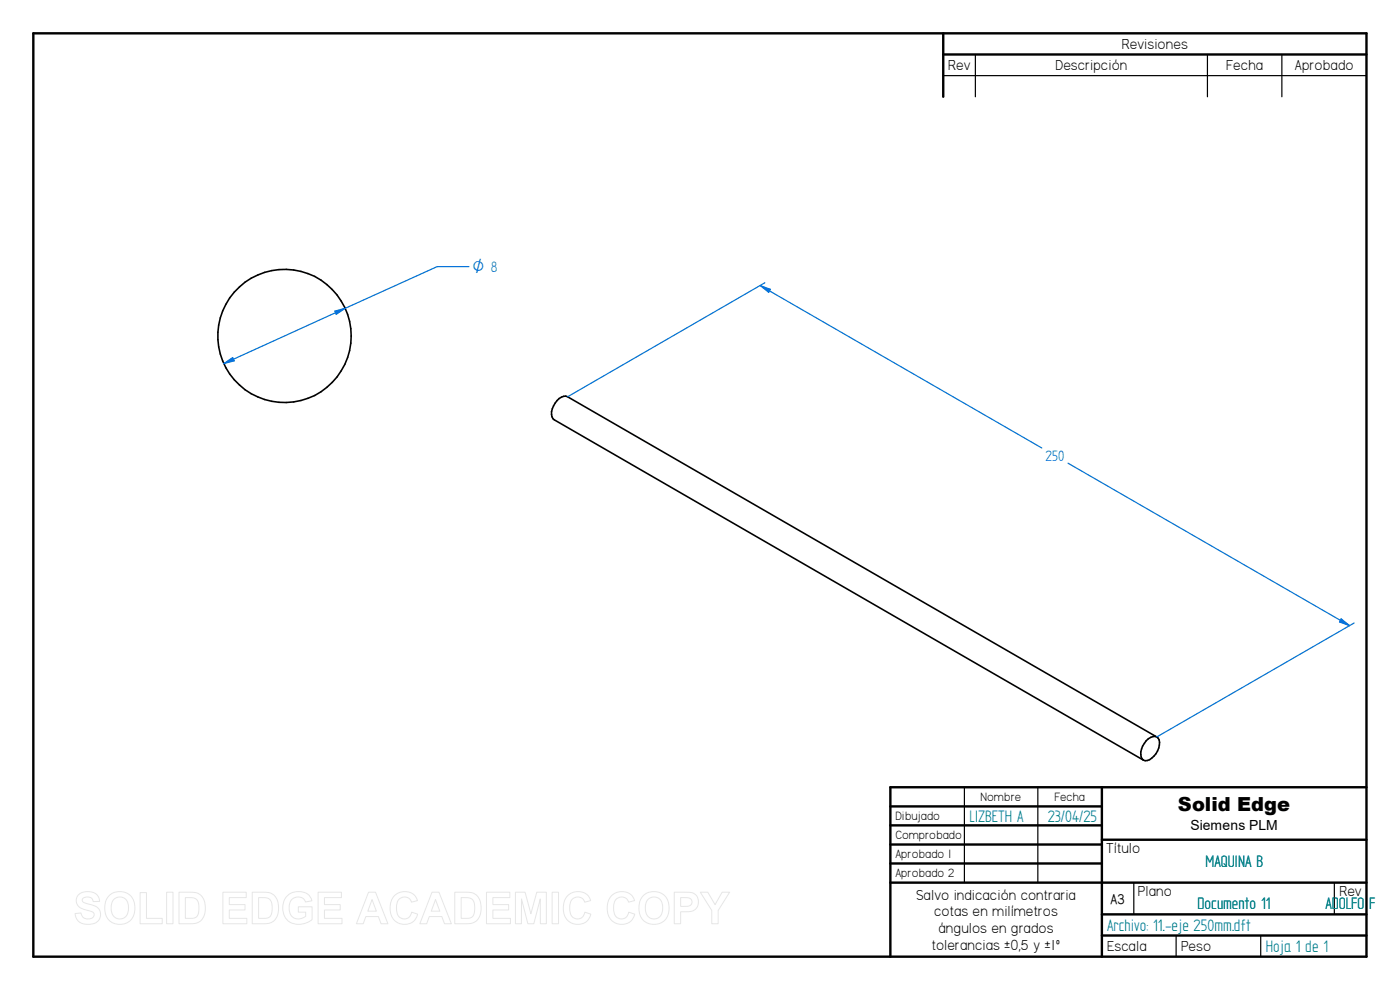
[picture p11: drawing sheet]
<svg xmlns="http://www.w3.org/2000/svg" width="297mm" height="210mm" viewBox="0 0 297 210" stroke-linecap="round" stroke-linejoin="round" font-family="sans-serif">
<g fill="none" stroke="#000" stroke-width=".51">
<path d="M7.1 7.1h282.8v195.8h-282.8zM200.1 7.1v13.4M200.1 11.6h89.8M188.9 171.1h44.9M188.9 175.1h44.9M188.9 179.2h44.9M233.8 167v35.9M233.8 178.1h56.1M289.9 167h-101v35.9M188.9 183.2h44.9M188.9 187.2h101M233.8 194h56.1"/>
<path d="M233.8 198.5h56.1"/>
</g>
<path d="M200.1 16h89.8M206.9 11.6v8.9M256.2 11.6v8.9M271.9 11.6v8.9M204.6 167v20.2M220.2 167v20.2M240.5 187.3v6.7M249.5 198.5v4.4M267.5 198.5v4.4M283.1 187.3v6.7" fill="none" stroke="#000" stroke-width=".25"/>
<g fill="none" stroke="#000" stroke-width=".34">
<path d="M245.4 156.3l-125-72.1a2.33 2.33 0 0 0-2.6 1.3 2.68 2.68 0 0 0-.2 3.6l125 72.1M245.4 156.3a2.33 2.33 0 0 0-2.6 1.4 2.75 2.75 0 0 0-.2 3.5M245.4 156.3a2.29 2.29 0 0 1 .2 3 3.4 3.4 0 0 1-2.6 2.1l-.4-.2"/>
<circle cx="60.4" cy="71.3" r="14.1"/>
</g>
<path d="M99.5 56.6h-6.7l-45.3 20.5M47.5 77.1l1.9-1.2 .3 .6z" fill="none" stroke="#006edc" stroke-width=".25"/>
<path d="M47.5 77.1l1.9-1.2 .3 .6z" fill="#006edc"/>
<path d="M71 66l2.2-.6-1.9 1.3z" fill="none" stroke="#006edc" stroke-width=".25"/>
<path d="M71 66l2.2-.6-1.9 1.3z" fill="#006edc"/>
<path d="M162.3 60l-41.9 24.2M284.5 131.3l1.8 1.4-2.1-.7zM287.3 132.2l-41.9 24.1" fill="none" stroke="#006edc" stroke-width=".25"/>
<path d="M284.5 131.3l1.8 1.4-2.1-.7z" fill="#006edc"/>
<path d="M161.3 60.6l2.1 .8-.3 .6z" fill="none" stroke="#006edc" stroke-width=".25"/>
<path d="M161.3 60.6l2.1 .8-.3 .6z" fill="#006edc"/>
<path d="M161.3 60.6l59.7 34.4M226.6 98.3l59.7 34.4" fill="none" stroke="#006edc" stroke-width=".25"/>
<g fill="none" stroke="#e6e6e6" stroke-width=".21">
<path d="M16.6 189.9a3.1 3.1 0 0 1 4.1 .1l.4 1.2-1.3 .1a1.25 1.25 0 0 0-1.1-1 1.25 1.25 0 0 0-1.3 .6l.2 .5 .8 .3a3.8 3.8 0 0 1 2.7 1.3 2.16 2.16 0 0 1-.2 2.3 2.16 2.16 0 0 1-2.2 .8 2.41 2.41 0 0 1-2.8-2.3l1.3-.1a1.45 1.45 0 0 0 1.2 1.2 1.45 1.45 0 0 0 1.6-.9 1.29 1.29 0 0 0-1.3-.9 2.48 2.48 0 0 1-2.5-2.1l.1-.7zM23.1 190a3.3 3.3 0 0 1 3.9-.5 3.3 3.3 0 0 1 1.6 3.7 3.2 3.2 0 0 1-3.7 2.9 3.2 3.2 0 0 1-2.7-3.9l.3-1.3zM24.1 190.9a1.87 1.87 0 0 1 2.2-.4 1.87 1.87 0 0 1 1 2.1 1.87 1.87 0 0 1-.9 2.1 1.87 1.87 0 0 1-2.3-.3 3.2 3.2 0 0 1 0-3.5zM29.7 189.4h1.4v5.4h3.3v1.2h-4.7zM35.3 189.3h1.4v6.7h-1.4zM38 189.3h2.4a2.86 2.86 0 0 1 3.2 3.4 2.81 2.81 0 0 1-3.1 3.3h-2.5zM39.3 190.4a2.84 2.84 0 0 1 2.5 .6 3.5 3.5 0 0 1-.2 3.6l-.6 .2h-1.7zM47.3 189.3h4.9v1.1h-3.6v1.5h3.4v1.1h-3.4v1.8h3.8v1.2h-5.1zM53.5 189.3h2.5a2.86 2.86 0 0 1 3.1 3.4 2.81 2.81 0 0 1-3.1 3.3h-2.5zM54.9 190.4a2.84 2.84 0 0 1 2.5 .6 3.5 3.5 0 0 1-.3 3.6l-.6 .2h-1.6zM60.8 190.1a3.5 3.5 0 0 1 5 .2l.4 .8-1.4 .2a1.85 1.85 0 0 0-2.3-.9 1.85 1.85 0 0 0-1.2 2.1 2.07 2.07 0 0 0 1.1 2.3 2.07 2.07 0 0 0 2.5-.4v-.9h-1.6v-1.1h2.9v2.7a4 4 0 0 1-5.6-.3 4.1 4.1 0 0 1 .2-4.7zM67.5 189.3h4.9v1.1h-3.6v1.5h3.4v1.1h-3.4v1.8h3.8v1.2h-5.1z"/>
<path d="M78.2 189.3h1.5l2.6 6.7h-1.5l-.5-1.6h-2.7l-.5 1.6h-1.5zM78.9 190.8l.9 2.5h-1.8zM83.6 190.1a2.91 2.91 0 0 1 5 1l-1.3 .3a1.63 1.63 0 0 0-1.9-1.1 1.63 1.63 0 0 0-1.3 1.8 2.28 2.28 0 0 0 1.3 2.8 1.54 1.54 0 0 0 1.9-1.4l1.3 .4a2.99 2.99 0 0 1-3.5 2.1 2.99 2.99 0 0 1-2.3-3.3l.2-1.5zM91.6 189.3h1.5l2.7 6.7h-1.5l-.6-1.6h-2.6l-.6 1.6h-1.4zM92.4 190.8l.9 2.5h-1.8zM96.5 189.3h2.4a2.86 2.86 0 0 1 3.2 3.4 2.81 2.81 0 0 1-3.1 3.3h-2.5zM97.8 190.4a2.84 2.84 0 0 1 2.5 .6 3.5 3.5 0 0 1-.2 3.6l-.6 .2h-1.7zM103.2 189.3h5v1.1h-3.6v1.5h3.3v1.1h-3.3v1.8h3.7v1.2h-5.1zM109.3 189.3h2.1l1.2 4.5 1.3-4.5h2v6.7h-1.3v-5.3l-1.4 5.3h-1.2l-1.4-5.3v5.3h-1.3zM117.1 189.3h1.4v6.7h-1.4zM120.4 190.1a2.91 2.91 0 0 1 4.9 1l-1.3 .3a1.63 1.63 0 0 0-1.9-1.1 1.63 1.63 0 0 0-1.2 1.8 2.28 2.28 0 0 0 1.3 2.8 1.54 1.54 0 0 0 1.9-1.4l1.2 .4a2.99 2.99 0 0 1-3.5 2.1 2.99 2.99 0 0 1-2.3-3.3l.2-1.5zM129.7 190.1a2.91 2.91 0 0 1 4.9 1l-1.3 .3a1.63 1.63 0 0 0-1.9-1.1 1.63 1.63 0 0 0-1.2 1.8 2.28 2.28 0 0 0 1.3 2.8 1.54 1.54 0 0 0 1.9-1.4l1.3 .4a2.99 2.99 0 0 1-3.5 2.1 2.99 2.99 0 0 1-2.4-3.3l.2-1.5z"/>
<path d="M136.5 190a3.3 3.3 0 0 1 3.9-.5 3.3 3.3 0 0 1 1.5 3.7 3.2 3.2 0 0 1-3.7 2.9 3.2 3.2 0 0 1-2.6-3.9l.3-1.3zM137.4 190.9a1.87 1.87 0 0 1 2.3-.4 1.87 1.87 0 0 1 .9 2.1 1.87 1.87 0 0 1-.9 2.1 1.87 1.87 0 0 1-2.3-.3 3.2 3.2 0 0 1 0-3.5zM143 189.3h2.2a2.52 2.52 0 0 1 2.8 1 2.12 2.12 0 0 1-.2 2.3 2.12 2.12 0 0 1-2.1 .8h-1.3v2.6h-1.4zM144.4 190.4h.7a1.36 1.36 0 0 1 1.7 .7 1 1 0 0 1-1.3 1.2h-1.1zM148.6 189.3h1.6l1.5 2.6 1.5-2.6h1.6l-2.4 3.9v2.8h-1.4v-2.9z"/>
</g>
<text font-size="4.1" x="249.9" y="172">Solid Edge</text>
<g font-size="4" fill="#008080">
<text x="205.7" y="174.3">LIZBETH A</text>
<text x="222.3" y="174.3">23/04/25</text>
<text x="255.7" y="183.9">MAQUINA B</text>
<text x="234.9" y="197.4">Archivo: 11.-eje 250mm.dft</text>
<text x="254.1" y="192.7">Documento 11</text>
<text x="281.2" y="192.7">ADOLFO F</text>
<text x="268.5" y="201.9">Hoja 1 de 1</text>
</g>
<text font-size="3.6" fill="#006edc" x="221.8" y="97.8">250</text>
<g font-size="3.5">
<text x="238" y="10.4">Revisiones</text>
<text x="201.2" y="14.9">Rev</text>
<text x="223.9" y="14.9">Descripción</text>
<text x="260.2" y="14.9">Fecha</text>
<text x="274.7" y="14.9">Aprobado</text>
<text x="234.7" y="181">Título</text>
<text x="194.4" y="190.8">Salvo indicación contraria</text>
<text x="241.4" y="190.1">Plano</text>
<text x="284.1" y="190.1">Rev</text>
<text x="198.2" y="194.4">cotas en milímetros</text>
<text x="199.1" y="198">ángulos en grados</text>
<text x="197.7" y="201.5">tolerancias ±0,5 y ±1º</text>
<text x="234.9" y="201.8">Escala</text>
<text x="250.6" y="201.8">Peso</text>
</g>
<text font-size="3.4" fill="#006edc" x="100.2" y="57.7">O 8</text>
<text font-size="3.4" x="235.6" y="191.7">A3</text>
<text font-size="3" x="252.6" y="176">Siemens PLM</text>
<g font-size="2.9">
<text x="189.9" y="174">Dibujado</text>
<text x="208" y="170">Nombre</text>
<text x="223.7" y="170">Fecha</text>
<text x="189.9" y="178">Comprobado</text>
<text x="189.9" y="182.1">Aprobado 1</text>
<text x="189.9" y="186.1">Aprobado 2</text>
</g>
</svg>
